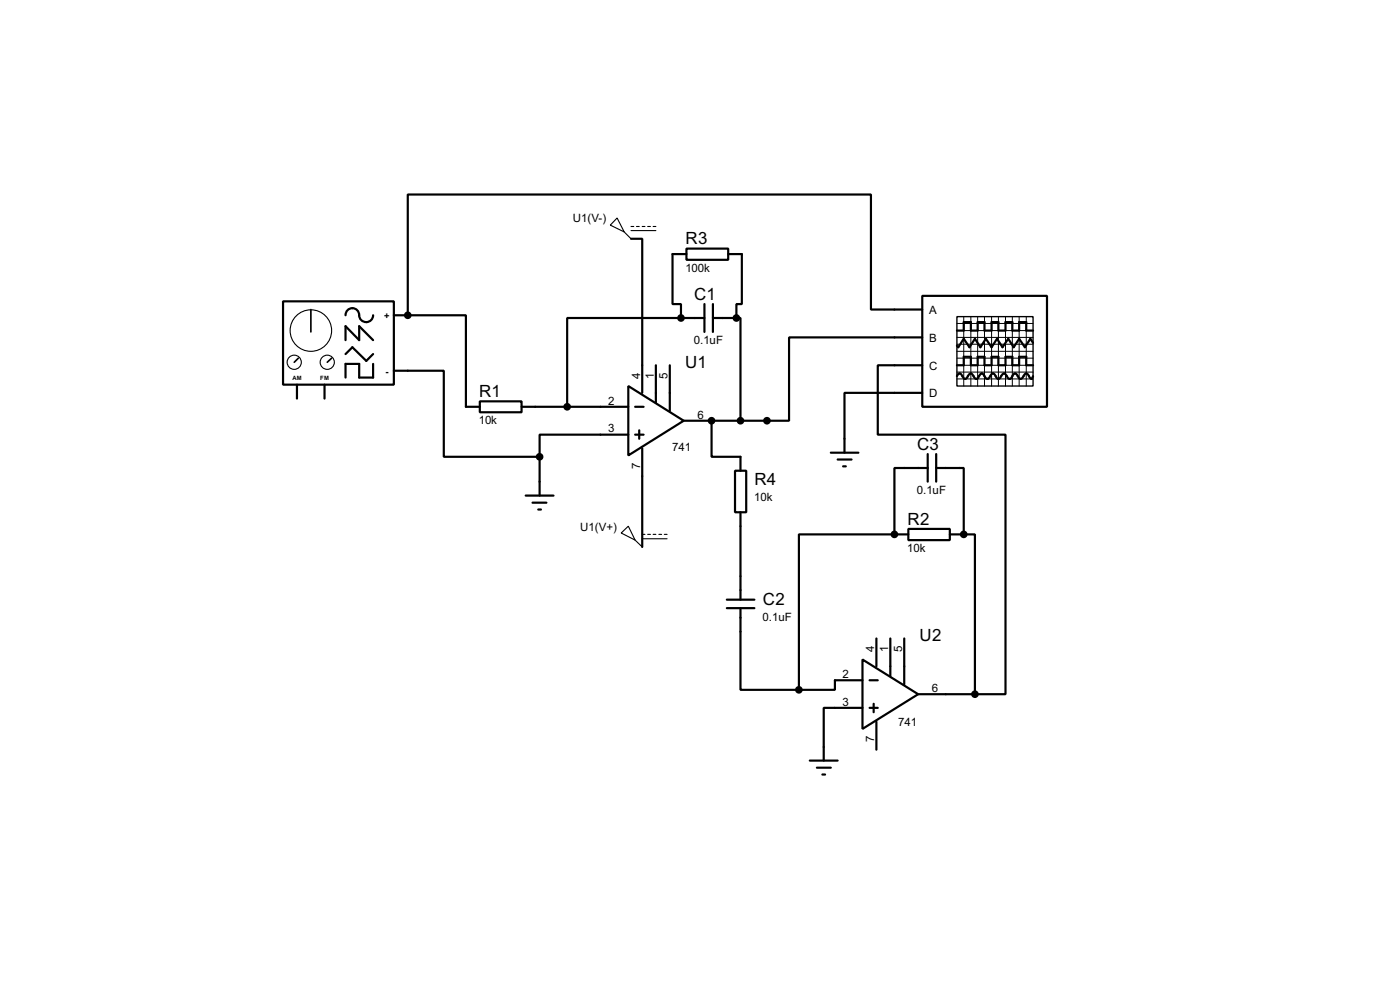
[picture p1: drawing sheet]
<svg xmlns="http://www.w3.org/2000/svg" width="256mm" height="180mm" viewBox="0 0 256 180" stroke-linecap="round" stroke-linejoin="round" font-family="sans-serif">
<g fill="none" stroke="#000" stroke-width=".4">
<path d="M51.9 55.2h20.3v15.2h-20.3zM63.3 57.7a1.25 1.25 0 0 1 1.3-1.3 1.25 1.25 0 0 1 1.2 1.3 1.28 1.28 0 0 0 1.3 1.3 1.28 1.28 0 0 0 1.3-1.3M72.2 57.7h2.5M74.7 57.7h10.7v16.8h2.5M115.6 43.7h2.1v28.2M124.8 58.2h-20.9v16.3M124.8 58.2h4.3M125.8 45.5h7.6v2.1h-7.6zM125.8 46.5h-2.6v9.2h1.6v2.5M129.1 55.7v5.1M130.6 55.7v5.1M130.6 58.2h4.3"/>
<path d="M133.4 46.5h2.5v9.2h-1v2.5M134.9 58.2h.8v18.8M169 54.2h22.8v20.3h-22.8zM169 56.7h-9.4v-21.1h-84.9v22.1M54.4 70.4v2.6M59.5 70.4v2.6M63.3 62.3v-2.6l2.5 2.6v-2.6l2.6 2.6M63.3 64.8l1.3-1.2 2.5 2.5 1.3-1.3M68.4 66.6v2.5h-2.6v-2.5h-2.5v2.5M72.2 67.9h9.1v15.7h17.6M87.9 73.5h7.7v2h-7.7zM95.6 74.5h19.5"/>
<path d="M115.1 70.7l10.2 6.3-10.2 6.4zM115.1 79.6h-16.2v4M116.4 74.5h1.5M116.4 79.6h1.5M117.1 78.8v1.5M120.2 66.9v6.8M122.7 66.9v8.3M130.4 77v6.6h5.3v2.6M169 71.9h-14.3v11M169 61.8h-24.4v15.2h-19.3M169 66.9h-8.2v12.7h23.4v47.5h-5.6M175.3 68.9l.2-.4 .3-.1 .3 .1 .5 .7 .2 .2 .3-.2 .2-.3a.54 .54 0 0 1 .8-.4l.5 .7 .3 .2 .2-.2 .5-.7 .3-.1 .2 .1 .3 .4a.54 .54 0 0 0 .7 .3l.5-.7 .3-.1 .3 .1 .4 .7 .3 .2 .3-.2 .2-.3a.54 .54 0 0 1 .8-.4l.5 .7 .3 .2 .2-.2 .5-.7 .3-.1 .2 .1 .5 .7a.6 .6 0 0 0 .9-.5l.4-.3 .3 .1 .4 .7 .3 .2 .3-.5"/>
<path d="M175.3 60.5h1.3v-1.5h1.3v1.5h1.2v-1.5h1.3v1.5h1.3v-1.5h1.2v1.5h1.3v-1.5h1.3v1.5h1.2v-1.5h1.3v1.5h1.3M175.3 66.9h1.3v-1.6h1.3v1.6h1.2v-1.6h1.3v1.6h1.3v-1.6h1.2v1.6h1.3v-1.6h1.3v1.6h1.2v-1.6h1.3v1.6h1.3M189.3 62.8l-.5-.8-1 1.6-1.1-1.6-1 1.6-1-1.6-1 1.6-1-1.6-1 1.6-1.1-1.6-1 1.6-1-1.6-1 1.6-1-1.6-1 1.6-.3-.3M96.3 90.7h5.1M97.6 92h2.5M98.6 93.3h.5M98.9 83.6v7.1M117.7 82.1v18M134.7 86.2h2v7.6h-2zM135.7 93.8v16M152.2 82.9h5.1M153.5 84.1h2.5"/>
<path d="M154.5 85.4h.5M163.9 97.8h-17.5v28.5M163.9 97.8h2.5M166.4 96.8h7.6v2.1h-7.6zM170 85.7h-6.1v12.1M170 83.1v5.1M171.5 85.7h5.1v12.1M171.5 83.1v5.1M174 97.8h2.6M176.6 97.8h2v29.3M133.2 111.3h5M133.2 109.8h5"/>
<path d="M135.7 111.3v15h10.7M160.6 116.9v5.1M163.1 116.9v6.9M165.7 116.9v8.4M148.4 139.2h5.1M158 120.7l10.2 6.4-10.2 6.3zM158 129.6h-7.1v9.6M158 124.5h-5v1.8h-6.6M159.3 124.5h1.5M159.3 129.6h1.5M160.1 128.8v1.6M160.6 132.1v5.1"/>
<path d="M168.2 127.1h10.4M149.7 140.5h2.5M150.7 141.8h.5"/>
</g>
<g fill="#000">
<circle cx="74.7" cy="57.7" r=".2"/>
<circle cx="124.8" cy="58.2" r=".2"/>
<circle cx="134.9" cy="58.2" r=".2"/>
<circle cx="130.4" cy="77" r=".2"/>
<circle cx="163.9" cy="97.8" r=".2"/>
<circle cx="176.6" cy="97.8" r=".2"/>
</g>
<g fill="none" stroke="#000" stroke-width=".2">
<path d="M113.1 39.9l1.3 2.6-2.6-1.3zM114.4 42.5l1.2 1.2M115.6 41.5h.5M115.6 42.2h4.6M116.6 41.5h.5M117.7 41.5h.5M118.7 41.5h.5M119.7 41.5h.5M113.8 97.6l1.3-1.3 1.3 2.6zM116.4 98.9l1.3 1.2M117.7 97.8h.5M117.7 98.6h4.5"/>
<path d="M118.7 97.8h.5M119.7 97.8h.5M120.7 97.8h.5M121.7 97.8h.5"/>
<circle cx="53.9" cy="66.3" r="1.3"/>
<circle cx="56.9" cy="60.5" r="3.8"/>
<circle cx="59.9" cy="66.3" r="1.3"/>
</g>
<path d="M57 56.7v4.1M54.7 65.6l-.8 .7M60.8 65.6l-.8 .7" fill="none" stroke="#000" stroke-width=".3"/>
<path d="M175.3 58h14v12.7h-14z" fill="none" stroke="#000" stroke-width=".25"/>
<g fill="none" stroke="#000" stroke-width=".18">
<path d="M175.3 59.2h14M176.6 58v12.7M177.9 58v12.7M179.1 58v12.7M180.4 58v12.7M181.7 58v12.7M182.9 58v12.7M184.2 58v12.7M185.5 58v12.7M186.7 58v12.7M188 58v12.7M175.3 61.8h14"/>
<path d="M175.3 60.5h14M175.3 63h14M175.3 65.6h14M175.3 66.9h14M175.3 68.1h14M175.3 69.4h14M175.3 64.3h14"/>
</g>
<g fill="#000" stroke="#000" stroke-width=".4">
<circle cx="74.7" cy="57.7" r=".5"/>
<circle cx="124.7" cy="58.2" r=".5"/>
<circle cx="134.9" cy="58.2" r=".5"/>
<circle cx="103.9" cy="74.5" r=".5"/>
<circle cx="130.3" cy="77" r=".5"/>
<circle cx="135.6" cy="77" r=".5"/>
<circle cx="140.5" cy="77" r=".5"/>
<circle cx="98.8" cy="83.6" r=".5"/>
<circle cx="163.8" cy="97.8" r=".5"/>
<circle cx="176.5" cy="97.8" r=".5"/>
<circle cx="146.3" cy="126.3" r=".5"/>
<circle cx="178.6" cy="127.1" r=".5"/>
</g>
<g font-size="3.5">
<text x="125.6" y="44.7">R3</text>
<text x="127.2" y="54.9">C1</text>
<text x="125.5" y="67.3">U1</text>
<text x="87.8" y="72.7">R1</text>
<text x="168" y="82.3">C3</text>
<text x="138.2" y="88.9">R4</text>
<text x="166.3" y="96">R2</text>
<text x="139.8" y="110.7">C2</text>
<text x="168.5" y="117.4">U2</text>
</g>
<g font-size="2.4">
<text x="104.9" y="40.7">U1(V-)</text>
<text x="125.6" y="49.7">100k</text>
<text x="170.2" y="57.5">A</text>
<text x="127.1" y="63">0.1uF</text>
<text x="170.2" y="62.6">B</text>
<text x="117.3" y="69.3" transform="rotate(-90 117.3 69.3)">4</text>
<text x="119.8" y="69.3" transform="rotate(-90 119.8 69.3)">1</text>
<text x="122.3" y="69.4" transform="rotate(-90 122.3 69.4)">5</text>
<text x="170.2" y="67.7">C</text>
<text x="87.7" y="77.6">10k</text>
<text x="111.4" y="74.1">2</text>
<text x="127.8" y="76.6">6</text>
<text x="170.2" y="72.7">D</text>
<text x="111.4" y="79.2">3</text>
<text x="123.2" y="82.5">741</text>
<text x="117.3" y="85.8" transform="rotate(-90 117.3 85.8)">7</text>
<text x="138.2" y="91.8">10k</text>
<text x="168" y="90.4">0.1uF</text>
<text x="106.3" y="97.1">U1(V+)</text>
<text x="166.2" y="101.1">10k</text>
<text x="139.7" y="113.6">0.1uF</text>
<text x="160.2" y="119.4" transform="rotate(-90 160.2 119.4)">4</text>
<text x="162.7" y="119.4" transform="rotate(-90 162.7 119.4)">1</text>
<text x="165.3" y="119.4" transform="rotate(-90 165.3 119.4)">5</text>
<text x="154.4" y="124.1">2</text>
<text x="154.4" y="129.2">3</text>
<text x="170.7" y="126.7">6</text>
<text x="160.2" y="135.8" transform="rotate(-90 160.2 135.8)">7</text>
<text x="164.6" y="132.8">741</text>
</g>
<g font-size="1.9">
<text x="70.4" y="58.4">+</text>
<text x="70.6" y="68.6">-</text>
</g>
<g font-size="1.2">
<text x="53.6" y="69.5">AM</text>
<text x="58.7" y="69.5">FM</text>
</g>
</svg>
